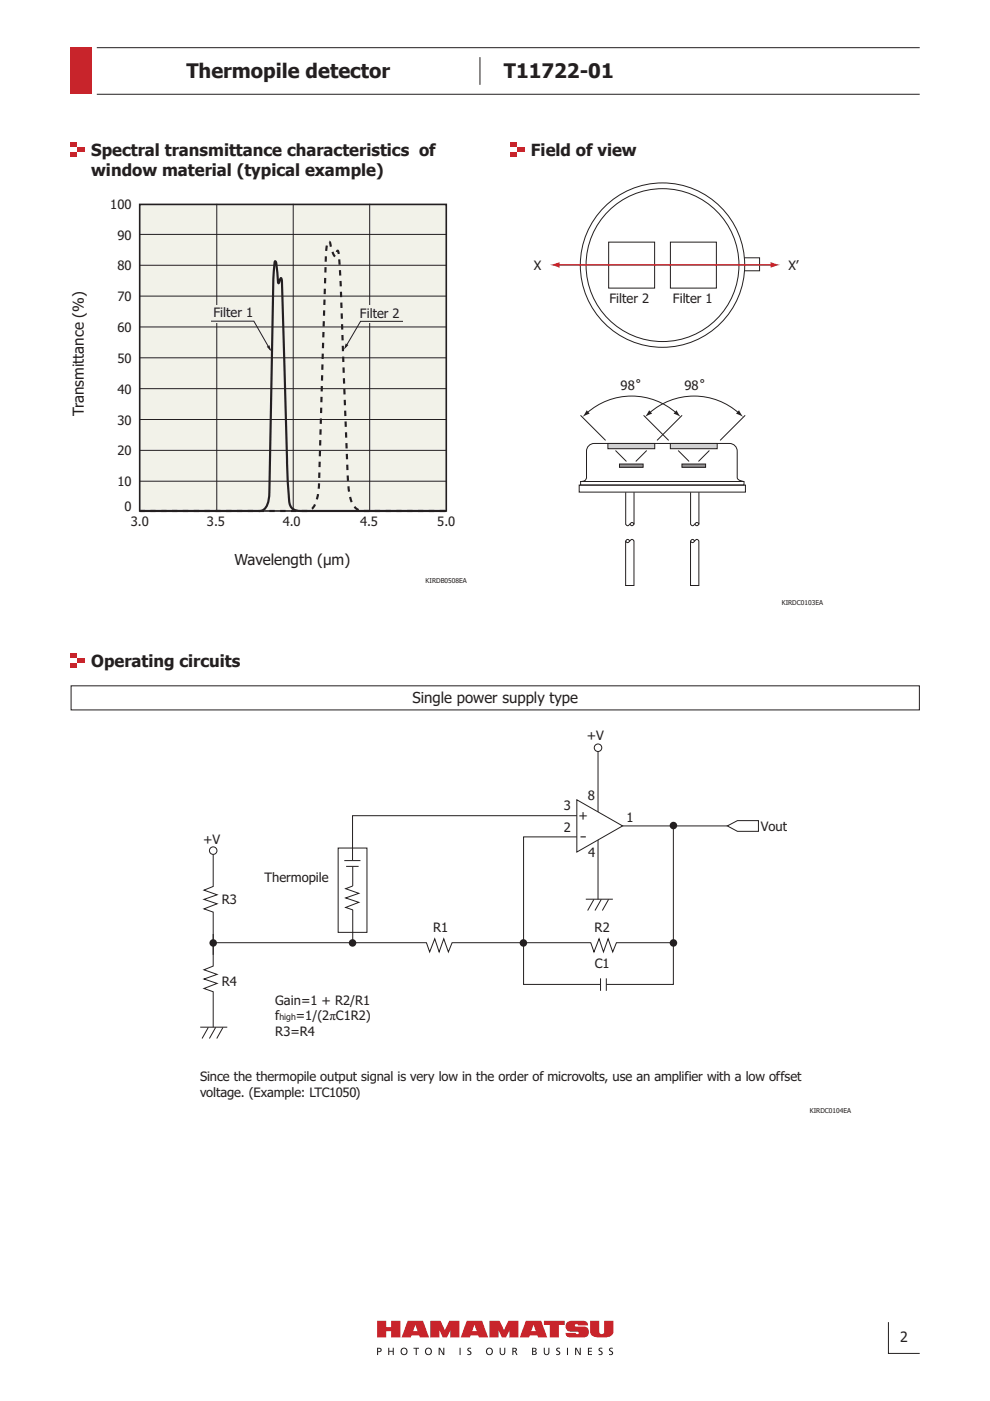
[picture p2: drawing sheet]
<svg xmlns="http://www.w3.org/2000/svg" width="210mm" height="297mm" viewBox="0 0 210 297" stroke-linecap="round" stroke-linejoin="round" font-family="sans-serif">
<g fill="#c8242b">
<path d="M79.9 280h2v1.4h1v-1.4h2v3.6h-2v-1.4h-1v1.4h-2z"/>
<path d="M115.3 280h4.4v.9h-1.2v2.7h-1.9v-2.7h-1.3z"/>
<path d="M91.2 280h2.2l.9 2 .9-2h2.2v3.6h-1.9v-1.5l-.7 1.5h-.9l-.7-1.5v1.5h-2z"/>
<path d="M103.8 280h2.1l1 2 .9-2h2.1v3.6h-1.9v-1.5l-.7 1.5h-.9l-.7-1.5v1.5h-1.9z"/>
<path d="M120.3 280.3l.8-.3h2.5a.92 .92 0 0 1 1.1 1h-2.1a.36 .36 0 0 0-.4-.3 .36 .36 0 0 0-.3 .3l.3 .3h1.2a1.19 1.19 0 0 1 1.5 1.2 1.19 1.19 0 0 1-1.6 1.1h-1.7a1.37 1.37 0 0 1-1.6-.7l-.1-.3h2.1l.4 .3 .3-.3-.1-.2-1.3-.1a1.16 1.16 0 0 1-1.3-.6 1.16 1.16 0 0 1 .3-1.4z"/>
<path d="M125.1 280h2v2.3a.53 .53 0 0 0 .5 .6 .53 .53 0 0 0 .5-.6v-2.3h2v2a1.33 1.33 0 0 1-1.5 1.5l-.5 .1a4.7 4.7 0 0 1-2.7-.6l-.3-.7z"/>
<path d="M86.4 280l-1.3 3.6h2l.2-.5h1.6l.1 .5h2l-1.3-3.6zM88.1 280.9l.4 1.3h-.9z"/>
<path d="M99 280l-1.3 3.6h1.9l.2-.5h1.6l.2 .5h1.9l-1.3-3.6zM100.6 280.9l.5 1.3h-1z"/>
<path d="M111.5 280l-1.3 3.6h1.9l.2-.5h1.6l.2 .5h1.9l-1.3-3.6zM113.1 280.9l.5 1.3h-1z"/>
</g>
<path d="M79.9 285.8h.7l.3 .4a.57 .57 0 0 1-.7 .5v.6h-.3zM80.2 285.9v.6l.4-.1v-.3zM82.3 285.8v1.5h.2v-.7h.8v.7h.2v-1.5h-.2v.6h-.8v-.6zM84.9 286.5a.79 .79 0 0 1 1.5 0 .79 .79 0 0 1-1.5 0zM85.1 286.6a.56 .56 0 0 0 1.1 0 .56 .56 0 0 0-1.1 0zM87.7 285.8v.1h.4v1.4h.3v-1.4h.4v-.1zM90 286.5a.8 .8 0 0 1 1.6 0 .8 .8 0 0 1-1.6 0zM90.3 286.6a.56 .56 0 0 0 1.1 0 .56 .56 0 0 0-1.1 0zM93 285.8v1.5h.2v-1.3l.7 1.3h.3v-1.5h-.2v1.2l-.7-1.2zM97.4 285.8v1.5h.3v-1.5zM99.1 285.9a.55 .55 0 0 0 .5 .8l.1 .3h-.6v.3a.54 .54 0 0 0 .8-.3 .54 .54 0 0 0-.5-.7v-.3h.5v-.2l-.3-.1zM103 286.5a.79 .79 0 0 1 1.5 0 .79 .79 0 0 1-1.5 0zM103.2 286.6a.56 .56 0 0 0 1.1 0 .56 .56 0 0 0-1.1 0zM105.9 285.8v.9a.6 .6 0 0 0 .6 .6 .6 .6 0 0 0 .6-.6v-.9h-.2v1.1l-.1 .2h-.5l-.1-1.3zM108.6 285.8a.7 .7 0 0 1 1 .4l-.3 .3 .4 .8h-.2l-.3-.5-.2-.2h-.2v.7h-.2zM108.8 285.9v.5l.5-.1-.1-.3zM112.8 285.8l.9 .1v.4l-.2 .2 .3 .4-.3 .4h-.7zM113 285.9v.5l.5-.1v-.3zM113 286.6v.5l.5-.1v-.3zM115.3 285.8v.9a.6 .6 0 0 0 .6 .6 .6 .6 0 0 0 .6-.6v-.9h-.2l-.1 1.1-.1 .2h-.4l-.2-1.3zM118 285.9a.55 .55 0 0 0 .5 .8v.3h-.6v.3a.54 .54 0 0 0 .9-.3 .54 .54 0 0 0-.6-.7v-.3h.5v-.2l-.3-.1zM120.2 285.8v1.5h.2v-1.5zM121.9 285.8v1.5h.3v-1.3l.7 1.3h.2v-1.5h-.2v1.2l-.7-1.2zM124.7 285.8v1.5h.8v-.2h-.6v-.5h.6v-.2h-.6v-.5h.6v-.1zM127 285.9a.55 .55 0 0 0 .5 .8v.3h-.6v.3a.54 .54 0 0 0 .9-.3 .54 .54 0 0 0-.6-.7v-.3h.5v-.2l-.3-.1zM129.2 285.9a.55 .55 0 0 0 .5 .8v.3h-.6v.3a.54 .54 0 0 0 .9-.3 .54 .54 0 0 0-.6-.7v-.3h.5v-.2l-.3-.1z" fill="#231f20"/>
<path d="M20.5 10.1h174.5M20.5 20h174.5M101.8 12.1v5.9" fill="none" stroke="#231f20" stroke-width=".21"/>
<path d="M15 10.1h4.6v9.9h-4.6z" fill="#c8242b"/>
<path d="M188.4 280.3v6.7h6.6" fill="none" stroke="#231f20" stroke-width=".21"/>
<path d="M15 31.2h1.5v1h-1.5z" fill="#fff"/>
<path d="M15 30.2h1.5v1h-1.5z" fill="#c8242b"/>
<path d="M16.5 30.2h1.5v1h-1.5z" fill="#fff"/>
<g fill="#c8242b">
<path d="M16.5 31.2h1.5v1h-1.5z"/>
<path d="M15 32.2h1.5v1h-1.5z"/>
</g>
<g fill="#fff">
<path d="M16.5 32.2h1.5v1h-1.5z"/>
<path d="M15 139.6h1.5v1h-1.5z"/>
</g>
<path d="M15 138.6h1.5v1h-1.5z" fill="#c8242b"/>
<path d="M16.5 138.6h1.5v1h-1.5z" fill="#fff"/>
<g fill="#c8242b">
<path d="M16.5 139.6h1.5v1h-1.5z"/>
<path d="M15 140.6h1.5v1h-1.5z"/>
</g>
<path d="M16.5 140.6h1.5v1h-1.5z" fill="#fff"/>
<path d="M29.6 43.3h65v65h-65z" fill="#f2f2e9"/>
<path d="M29.6 43.3h65v65h-65z" fill="none" stroke="#231f20" stroke-width=".34"/>
<path d="M29.5 49.7h65.2M29.5 56.2h65.2M46 43.2v65.1M62.2 43.2v65.1M78.4 43.2v65.1M29.5 62.8h65.2M29.5 69.3h65.2M29.5 75.9h65.2M29.5 82.4h65.2M29.5 88.9h65.2M29.5 95.5h65.2M29.5 102h65.2" fill="none" stroke="#231f20" stroke-width=".21"/>
<path d="M29.6 108.3h35.7a2.12 2.12 0 0 0 1.7-1.7 21.3 21.3 0 0 0 .7-7.6l.8-27.2a274.8 274.8 0 0 1 .9-20.1v-.3l.3-.2 .2 .1 .2 .6a5.4 5.4 0 0 0 1 2.5l.3-1 .2-.2a17.1 17.1 0 0 1 .5 4.7l.6 16.3a604.6 604.6 0 0 0 1.4 30.4 4.4 4.4 0 0 0 2.1 3.6l.9 .1h17.5" fill="none" stroke="#231f20" stroke-width=".46" stroke-dasharray="1.1 1.1" stroke-linecap="butt"/>
<path d="M29.7 108.3h25.3a1.76 1.76 0 0 0 1.7-1.4l.4-2.5 1-47.6a1.63 1.63 0 0 1 .3-1.4 14.1 14.1 0 0 1 .5 4.3l.1 .4 .1-.1 .5-1.1 .2 .6 1.1 40 .4 6.1a2.31 2.31 0 0 0 2.5 2.7h30.8" fill="none" stroke="#231f20" stroke-width=".46"/>
<g fill="#f2f2e9">
<path d="M45.6 64.7h8.4v3.7h-8.4z"/>
<path d="M75.8 64.7h9.8v3.8h-9.8z"/>
</g>
<path d="M44.7 68.1h9.1l3.5 6.1M85.4 68.1h-9l-3.1 5.5" fill="none" stroke="#231f20" stroke-width=".21"/>
<g fill="#231f20">
<path d="M56.6 73.5l.5-.3 .4 1.3z"/>
<path d="M73.3 72.8l.6 .4-1 .9z"/>
</g>
<g fill="none" stroke="#231f20" stroke-width=".21">
<path d="M126.8 159.4v31.3"/>
<circle cx="45.2" cy="180.3" r=".8"/>
</g>
<g fill="#231f20">
<circle cx="45.2" cy="199.9" r=".8"/>
<circle cx="74.7" cy="199.9" r=".8"/>
<circle cx="111" cy="199.9" r=".8"/>
<circle cx="142.8" cy="199.9" r=".8"/>
<circle cx="142.8" cy="175" r=".8"/>
</g>
<path d="M45.2 181.1v6.8l-2 .8 2.8 1-2.8 1 2.8 .9-2.8 1.1 2 .7v9.1M45.2 198v6.8l-2 .8 2.8 1-2.8 1 2.8 .9-2.8 1.1 2 .7v7.5M45.8 199.9h44.6l.7 1.9 1.1-2.8 .9 2.8 1-2.8 1 2.8 .8-1.9h29.4l.6 1.9 1.1-2.8 1 2.8 .9-2.8 1 2.8 .8-1.9h12.1M74.8 187.8l-1.5 .6 2.8 1-2.8 1 2.8 .9-2.8 1.1 1.5 .5M124.2 190.6h5.7M125.9 190.7l-1.3 2.3M127.5 190.7l-1.3 2.3M129 190.7l-1.3 2.3M42.5 217.8h5.7M44.2 217.8l-1.4 2.4M45.7 217.8l-1.3 2.4M47.3 217.8l-1.3 2.4" fill="none" stroke="#231f20" stroke-width=".21"/>
<path d="M122.3 169.6l9.7 5.5-9.7 5.6z" fill="#fff"/>
<g fill="none" stroke="#231f20" stroke-width=".21">
<path d="M71.7 179.8h6.1v17.9h-6.1zM122.3 177.4h-11.3v31.3h16.3M122.3 169.6l9.7 5.5-9.7 5.6zM122.3 172.9h-47.6v9.5M132 175.1h22.2M142.8 175.1v33.6h-14.2M154.2 175.1l2.2-1.1h4.4v2.3h-4.4zM73 182.5h3.4M73.4 183.7h2.6M74.8 183.7v4.1M74.8 192.9v6.8M127.3 207.4v2.7"/>
<path d="M128.6 207.4v2.7"/>
<circle cx="126.8" cy="158.5" r=".8"/>
</g>
<path d="M108.3 31.2h1.5v1h-1.5z" fill="#fff"/>
<path d="M108.3 30.2h1.5v1h-1.5z" fill="#c8242b"/>
<path d="M109.8 30.2h1.4v1h-1.4z" fill="#fff"/>
<g fill="#c8242b">
<path d="M109.8 31.2h1.4v1h-1.4z"/>
<path d="M108.3 32.2h1.5v1h-1.5z"/>
</g>
<path d="M109.8 32.2h1.4v1h-1.4z" fill="#fff"/>
<path d="M157.5 54.7h3.5v2.7h-3.5z" fill="none" stroke="#231f20" stroke-width=".21"/>
<circle cx="140.5" cy="56.2" r="17.4" fill="#fff"/>
<circle cx="140.5" cy="56.2" r="17.4" fill="none" stroke="#231f20" stroke-width=".21"/>
<circle cx="140.5" cy="56.2" r="16.2" fill="#fff"/>
<g fill="none" stroke="#231f20" stroke-width=".21">
<path d="M129 51.3h9.8v9.8h-9.8zM142.1 51.3h9.8v9.8h-9.8z"/>
<circle cx="140.5" cy="56.2" r="16.2"/>
</g>
<path d="M118.2 56.2h45.6" fill="none" stroke="#c8242b" stroke-width=".34"/>
<g fill="#c8242b">
<path d="M163.4 55.6l2 .6-2 .6z"/>
<path d="M116.6 56.2l2-.6v1.2z"/>
</g>
<path d="M124.8 94.5l.7-.4 .5-.1h28.7a1.63 1.63 0 0 1 1.6 1.7v5.5a1.43 1.43 0 0 0 1.4 .9h-34.6l.7-.1 .5-.5 .1-5.8v-.5zM122.8 102.8h35.2v1.5h-35.2zM123.1 102.1h34.6v.8h-34.6z" fill="none" stroke="#231f20" stroke-width=".21"/>
<path d="M128.9 94h9.9v1.1h-9.9z" fill="#d1d2d4"/>
<path d="M128.9 94h9.9v1.1h-9.9z" fill="none" stroke="#231f20" stroke-width=".21"/>
<path d="M131.3 98.4h5.1v.7h-5.1z" fill="#939598"/>
<path d="M124.5 87.6a14.3 14.3 0 0 1 18.9 0M131.3 98.4h5.1v.7h-5.1z" fill="none" stroke="#231f20" stroke-width=".21"/>
<g fill="#231f20">
<path d="M124.4 87l.6 .7-1.5 .7z"/>
<path d="M143.4 87l.9 1.4-1.5-.7z"/>
</g>
<path d="M142.1 94h10v1.1h-10z" fill="#d1d2d4"/>
<path d="M142.1 94h10v1.1h-10z" fill="none" stroke="#231f20" stroke-width=".21"/>
<path d="M144.6 98.4h5v.7h-5z" fill="#939598"/>
<path d="M137.7 87.6a14.3 14.3 0 0 1 18.9 0M144.6 98.4h5v.7h-5z" fill="none" stroke="#231f20" stroke-width=".21"/>
<g fill="#231f20">
<path d="M137.6 87l.7 .7-1.6 .7z"/>
<path d="M156.7 87l.9 1.4-1.5-.7z"/>
</g>
<g fill="none" stroke="#231f20" stroke-width=".21">
<path d="M123.1 88.1l5.3 5.3M130.5 95.5l2.3 2.3M136.5 88.1l5.3 5.3M137.1 95.5l-2.3 2.3M143.8 95.5l2.3 2.3M144.6 88.1l-5.3 5.3M150.4 95.5l-2.3 2.3M158 88.1l-5.3 5.3M132.6 114.7v9.4h1.8v-9.4M132.7 111.1l.1 .3a.72 .72 0 0 0 1-.5h.4l.2 .2a.44 .44 0 0 1-.4 .4 .44 .44 0 0 1-.5-.4M132.7 114.7l.1 .3a.74 .74 0 0 0 .9-.5h.5l.2 .2M132.7 104.4v6.8"/>
<path d="M133.5 114.7a.45 .45 0 0 0-.4-.3 .45 .45 0 0 0-.5 .3M134.4 104.4v6.8M146.4 114.7v9.4h1.8v-9.4M146.4 111.1l.2 .3a.72 .72 0 0 0 .9-.5h.5l.2 .2M146.4 114.7l.2 .3a.74 .74 0 0 0 .9-.5h.5l.2 .2M146.4 104.4v6.8M147.3 114.7a.45 .45 0 0 0-.5-.3 .45 .45 0 0 0-.4 .3M148.2 104.4v6.8M148.2 111.1a.45 .45 0 0 1-.4 .4 .45 .45 0 0 1-.5-.4M15.1 145.4h179.8v5.1h-179.8z"/>
</g>
<g font-size="4.2" fill="#231f20">
<text x="39.5" y="16.6">Thermopile detector</text>
<text x="106.8" y="16.6">T11722-01</text>
</g>
<g font-size="3.5" fill="#231f20">
<text x="19.3" y="33.1">Spectral transmittance characteristics of</text>
<text x="112.6" y="33.1">Field of view</text>
<text x="19.3" y="37.3">window material (typical example)</text>
<text x="19.3" y="141.4">Operating circuits</text>
</g>
<g font-size="3.2" fill="#231f20">
<text x="17.8" y="88.1" transform="rotate(-90 17.8 88.1)">Transmittance (%)</text>
<text x="49.7" y="119.8">Wavelength (μm)</text>
<text x="87.5" y="149.1">Single power supply type</text>
</g>
<text font-size="3" fill="#231f20" x="190.8" y="284.5">2</text>
<g font-size="2.8" fill="#231f20">
<text x="23.4" y="44.3">100</text>
<text x="24.9" y="50.8">90</text>
<text x="24.9" y="57.3">80</text>
<text x="113.2" y="57.2">X</text>
<text x="167.2" y="57.2">X’</text>
<text x="24.9" y="63.9">70</text>
<text x="129.2" y="64.3">Filter 2</text>
<text x="142.7" y="64.3">Filter 1</text>
<text x="24.9" y="70.4">60</text>
<text x="45.3" y="67.2">Filter 1</text>
<text x="76.3" y="67.3">Filter 2</text>
<text x="24.9" y="77">50</text>
<text x="24.9" y="83.5">40</text>
<text x="131.6" y="82.7">98˚</text>
<text x="145.1" y="82.7">98˚</text>
<text x="24.9" y="90">30</text>
<text x="24.9" y="96.6">20</text>
<text x="24.9" y="103.1">10</text>
<text x="26.4" y="108.4">0</text>
<text x="27.7" y="111.6">3.0</text>
<text x="43.9" y="111.6">3.5</text>
<text x="59.9" y="111.6">4.0</text>
<text x="76.3" y="111.6">4.5</text>
<text x="92.7" y="111.6">5.0</text>
<text x="124.4" y="157">+V</text>
<text x="119.5" y="171.7">3</text>
<text x="122.7" y="173.8">+</text>
<text x="124.7" y="169.6" transform="rotate(1 124.7 169.6)">8</text>
<text x="43.1" y="178.9">+V</text>
<text x="119.5" y="176.5">2</text>
<text x="122.9" y="178.3">-</text>
<text x="132.9" y="174.3">1</text>
<text x="161.3" y="176.2">Vout</text>
<text x="124.7" y="181.6" transform="rotate(1 124.7 181.6)">4</text>
<text x="47.1" y="191.6">R3</text>
<text x="56.1" y="187">Thermopile</text>
<text x="91.9" y="197.5">R1</text>
<text x="126.1" y="197.5">R2</text>
<text x="47.1" y="209">R4</text>
<text x="126.1" y="205.2">C1</text>
<text x="58.4" y="213">Gain=1 + R2/R1</text>
<text x="58.4" y="219.6">R3=R4</text>
<text x="58.4" y="216.3">f</text>
<text x="62.7" y="216.3">=1/(2πC1R2)</text>
<text x="42.4" y="229.2">Since the thermopile output signal is very low in the order of microvolts, use an amplifier with a low offset</text>
<text x="42.4" y="232.5">voltage. (Example: LTC1050)</text>
</g>
<text font-size="1.8" fill="#231f20" x="59.3" y="216.3">high</text>
<g font-size="1.4" fill="#231f20">
<text x="90.3" y="123.6">KIRDB0508EA</text>
<text x="165.8" y="128.2">KIRDC0103EA</text>
<text x="171.7" y="236">KIRDC0104EA</text>
</g>
</svg>
